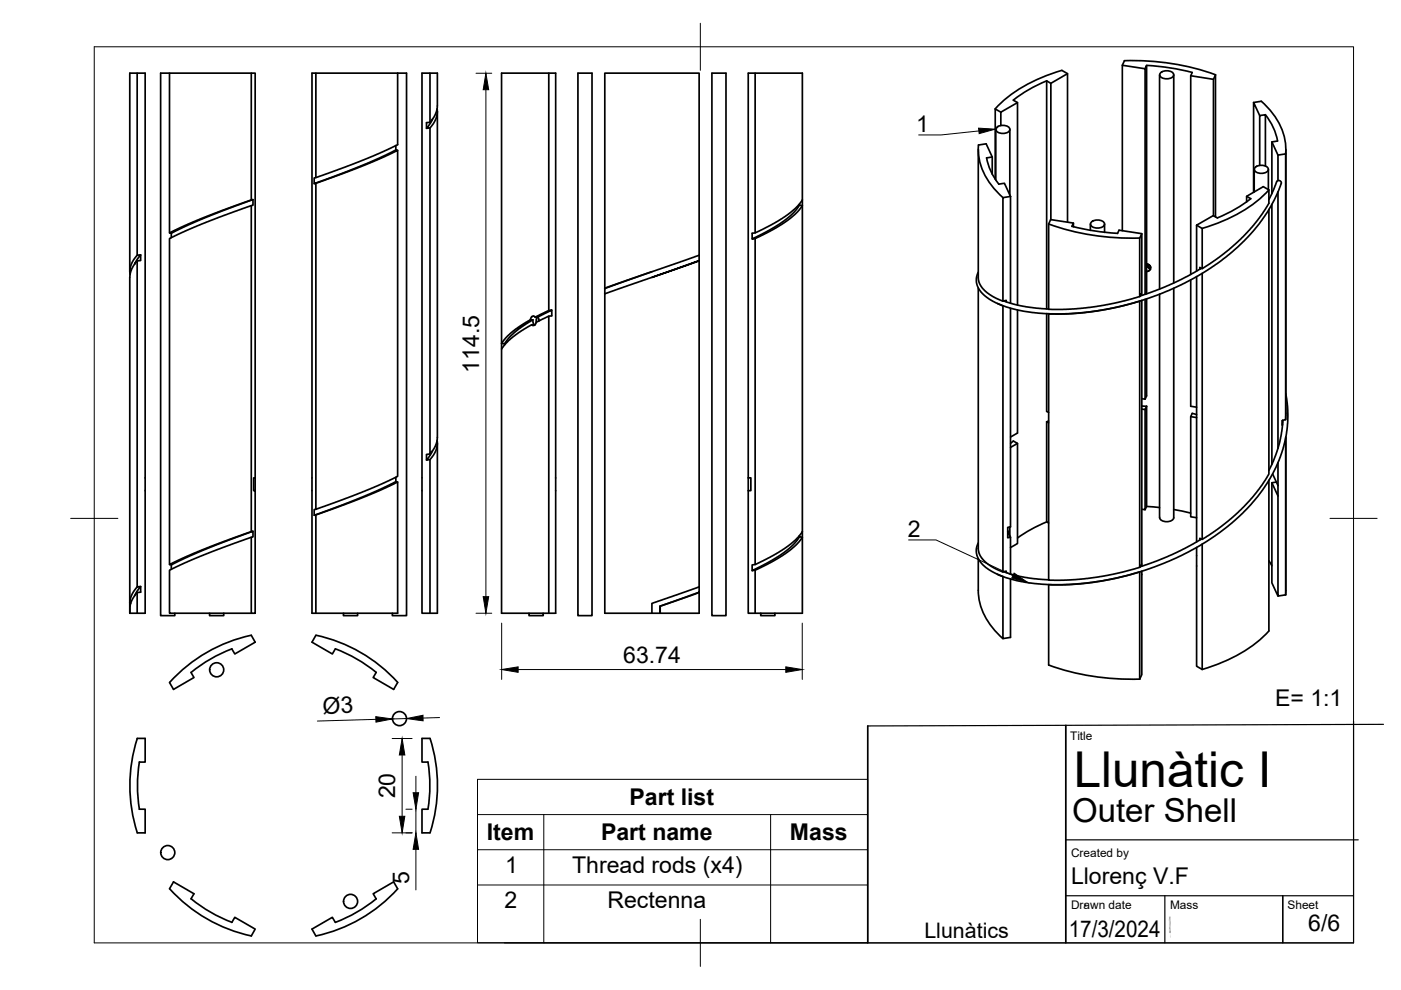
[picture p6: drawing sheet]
<svg xmlns="http://www.w3.org/2000/svg" width="297mm" height="210mm" viewBox="0 0 297 210" stroke-linecap="round" stroke-linejoin="round" font-family="sans-serif">
<!-- layer: Visible -->
<g fill="none" stroke="#000" stroke-width=".36">
<path d="M29.1 15.5v38.6M35.9 15.5h-1.8v115h3v-.5M53.3 15.5h.8v85.8h-.3v2.7h.3v26h-.8v-16.1l.3-.1v-1.2l-.3 .1v-69.1l.3-.1v-1.2l-.3 .1zM53.3 15.5h-17.4v33.9M67 15.5h17.3M84.3 15.5v15.2l-7.2 3.2-10.5 3.8v1.2h.4M84.3 15.5h1.9v115h-3v-.5M91.2 15.5h-1.7v114.5h3.2v-36M116.4 15.5v50.3M122.5 15.5h3v115h-3zM150.9 15.5h3v115h-3zM160.1 15.5h10v28.1l-1.5 1.9-2.1 1.6-2.8 1.7-3.6 1.8v69.1l3.9-2 2.7-1.7 1.9-1.5 1.5-1.8"/>
<path d="M221.9 17.1a29.4 29.4 0 0 0-7 4.1M222.8 17.7l3.5-2.1v31.5M225.1 14.9a30.7 30.7 0 0 0-14.1 8.2M225.1 14.9l1.2 .7M238 13.8l.4-.9a51.9 51.9 0 0 1 19.3 3M242.8 14.6l.3-.7v43.7M243.1 13.9l2 .1a45.6 45.6 0 0 1 7.7 1.4l-.3 .7v42.1M245.9 15.9v45.4M246 15.5a1.95 1.95 0 0 1 2.8 .2 1.29 1.29 0 0 1-1.7 1 1.14 1.14 0 0 1-1.2-1zM248.9 15.9v44.1M252.5 16.1l4.8 .7v28.9M257.7 15.9l-.4 .9"/>
<path d="M257.7 15.9v30.1M67 37.6v-22.1h-.9v114.5h18.2v-27.8l-.4-.1v-.9M67 38.9l10.5-4 6.8-3v69.1l-6.9 3.1-10.4 3.9zM83.9 30.9v.9l.4 .1M83.9 31.8l-6.2 2.9-11.1 4.2M91.2 25.9v-10.4h1.5v7.5l-.4 1.2-.6 1.1-.5 .6-.8 .1v1.2M91.7 25.3l-1.3 1.9 .8-.1M92.7 23v1.2l-.3 1-1.2 1.9v69.2l1.1-1.7 .4-1.8v-69.2M207.4 31.7v27.6l.5 1.2 .9 1.2 1.7 1.2 2.1 1M209.2 33.5a12.6 12.6 0 0 0 2.6 5.5M210.4 36.9v-3.6l-1.3-2.8-1.6 .2a13.3 13.3 0 0 0 5.1 11.2M210.4 33.3l-1.2 .2"/>
<path d="M211.1 27.4v10.8M211.3 27.1a1.95 1.95 0 0 1 2.8 .2 1.29 1.29 0 0 1-1.7 1 1.14 1.14 0 0 1-1.2-1zM211.8 39l1.2-.1 1.2 2.7M212.2 26.6v-2.8l3.5-2v42.9M212.2 23.8l-1.2-.7v14.9M214.1 27.4v13.9M214.8 21.2l.9 .6M265.8 21.7l1.6-.2a13.6 13.6 0 0 1 5.2 11.1M265.9 35.9v4.8M266.1 35.5a1.95 1.95 0 0 1 2.8 .3 1.29 1.29 0 0 1-1.7 .9 1.14 1.14 0 0 1-1.2-.9zM267.1 35.1v-10.6l1.2-.2v10.9M267.1 24.5l-1.3-2.8v19.1"/>
<path d="M268.3 24.3a12.6 12.6 0 0 1 2.6 5.6l-1.2 .2v10.9M268.9 35.9v4.3M269.7 30.1l1.3 2.8M271 32.9v5.4M272.6 32.6l-1.6 .3M272.6 31.7v57.3M27.5 57.6v-42.1h3.3v114.5h-3.2M28.6 56l1.2-2v1.2l-.7 .1-.8 1.1-.6 1.3-.2 1.1v69.1l.3-1.6 1.3-1.9M29.1 55.3v69.1M29.8 54a.98 .98 0 0 0-1 .5l-.7 .9-.5 1.2v1.6M53.3 43.6l-10.6 3.9-6.8 3.1v69.1l7-3.1 10.4-3.9M53.3 42.4l-11 4.1-6.4 2.9 .4 .1"/>
<path d="M53.6 42.3l-8.2 3.1-5.4 2.3-3.7 1.8v.9M138.2 58.8l10-3.6-20 7.1M138.2 57.6l-10 3.6v1.1M148.2 54.1l-20 7.1M148.2 54.1v-38.6h-20v45.6M148.2 54.1v1.1M148.2 55.3v69.1M160.1 49.4v-33.9h-1.5v88.5M169.5 43.3v.2l.6 .1v69.1M169.5 43.5l-1.1 1.5-1.8 1.5-3.5 2.3-3.6 1.8h.6M170.1 42.4l-1.3 1.6-3 2.3-4.4 2.5-1.3 .6-.6 .1v1.1M214.2 41.6l-1.6 .3v22l.7-.2v.3"/>
<path d="M214.2 41.6v22.7M222.3 47.5a51.9 51.9 0 0 0 19.3 3M222.8 46.6l-.5 .9v18.1l5.4-.1 4.8-.5 4.4-.9 4.7-1.2M222.8 46.6l4.8 .7M222.8 46.6v-28.9l-.9-.5v48.3M227.3 48l.3-.7v.8M227.3 48l4.7 1 4.9 .5M231.2 47.5v1.3M231.4 47.1a1.95 1.95 0 0 1 2.8 .3 1.29 1.29 0 0 1-1.7 .9 1.14 1.14 0 0 1-1.3-.9zM234.2 47.5v1.8M236.9 49.5l.4-.7 4.8 .7v13.1M238 48.9v-35.1l4.8 .8v47.8"/>
<path d="M242.1 49.5l-.5 1v12.4l.2-.5v.3M243.1 56.2h.5M243.1 56.4l.8 .3M243.1 55.9l.5 .2 .4 .6-.2 .5-.7 .4M243.1 57.6v4.7M243.5 56.6h-.4M243.7 56.6l-.1 .3 .4-.3M252.5 59.3v26.8l1.2 .2M253.7 47.7l1.2 .7v8.6M253.7 47.7v9.8M253.7 58.6v56.3M254.7 56.9l-3.1 1.7-3 1.5-2.9 1.3-4 1.4"/>
<path d="M264.3 42.8v-1.2l3.5-2 1.2 .7v2.8l-1.4 2.2-2.2 2.9-2.3 2.5-2.6 2.3-2.6 2-2.9 1.9-.1 .1-.5-.3v.4M264.3 41.6l.9 .5a28.9 28.9 0 0 1-7.1 4.1l-.9-.5-3.5 2M269 42.3l1.5-3.3a.58 .58 0 0 1 .5-.7 .58 .58 0 0 1 .7 .6l-1.5 3.5-2.6 4.2-3.1 3.7-3 2.9-3.4 2.7-4.8 3-5.4 2.7-4.2 1.6-6.2 1.8-4.9 .9-4.4 .5-5.5 .1-5.8-.5-3.5-.9-3.5-1.6-1.1-.8-1-1a3.5 3.5 0 0 1-.4-4M269 44.4v56.1l-2.6 3.9-3.3 3.7-4.1 3.5-4.1 2.8v-56.5M269 40.3a30 30 0 0 1-14.1 8.1M269.7 43.3v55.1M271 40.7v54.3M107 72.9v.2M112.5 67.8l-3.7 2.4-1.3 1.1-1.2 1.5a.69 .69 0 0 0 1-.5l2-2 3.7-2.5M112.7 68.8l-2 1.3-2.1 1.4-1.3 1.2-1 1.3v56h11.5v-114.5h-11.5v58.5M113.5 67.2l2.9-1.4h.6l-3 1.4M113.7 68.3l2.7-1.3v63"/>
<path d="M113.9 67.2l-.2 .6v.5M114.2 67.7v.4M114.3 68l-.3-.8h-.5l-.4-.2-.3 .1-.3 .7h.5v.5l.3 .5-.6 .1 .3 .1h.3l.4-.7M117 65.8v1.2h-.6M128.2 62.3v67.7h11.7M207.4 61v55.5l.5 1.4 1.1 1.3 1.4 1 2.2 1.1M211.5 64.4l1.2 .4-.1 56.5 .7-.2v.3M212.8 63.8l2.5 .8 2.2 .4 4.8 .5M214.2 65.4v46.3l-.5 .1v2.2l.5-.1-.5-1.3M215.7 65.7v26.1l-1.5 .9M221.9 66.5v20.7l.4 .3M222.3 66.6l4.8-.1 5.4-.6 4.2-.7 4.9-1.3v56.4l-4.4 1.2-4.7 .9-4.7 .5-5.5 .1z"/>
<path d="M222.4 66.5l-.1 .1M241.7 63.8l-.1 .1M242.1 63.7v56.4M242.8 63.5v21.1M243.1 63.4v20.5l-.3 .7-.7-.1M245.9 62.4v47.4M248.9 61.1v48.7a1.73 1.73 0 0 1-3 0M91.2 96.3h-.8v1.2M91.2 97.5v32.5M92.7 93.4l-.1 1.6-.5 1.1-.6 1a.98 .98 0 0 1-1.1 .4l1.3-1.9M214.3 94l.5-.5 .9 .5-1.5 .9M215.7 94v21.2l-1.5 .9"/>
<path d="M221.9 89.4v21.3l.4 .2M221.9 89.4l.4 .3M222.3 89.3l-.4 .1M242.1 86.7l.7 .1 .3-.7v21.3l-.3 .7M242.1 86.1h1M242.8 86.8v21.3l-.7-.1M252.5 88.3v21.3l1.2 .2M252.8 87.6l.9 .3M252.8 87.6l-.3 .7 1.2 .2M271 98.1v7M271.9 89.1v1M272 89.1l-.2 2.4-.6 2.8-1.2 3.5-1 1.9"/>
<path d="M272.6 83.5a26.9 26.9 0 0 1-6.8 22.8 52.8 52.8 0 0 1-26.8 15.7l-5.3 1.1-3.4 .5-3.7 .3-3.6 .1-3.6-.3-3.6-.5-2.7-.8-2.6-1.1a5.7 5.7 0 0 1-3.5-4.1l.1-1.2 .3-.9M272.6 87.6v1.4l-.7 .2v.9M272.6 92.6v33.5l-1.6 .3M35.9 119.7l.4 .1M53.3 113.9l-11 4.1-6.4 2.9v9.1h17.4M53.6 112.6l-7.5 2.8-6.8 2.9-3 1.5v.9M54.1 101.3v2.7M67 108h-.4v1.3l.4-.1v20.8M83.9 102.1l-7 3.3-10.3 3.9M84.3 102.2l-6.5 2.9-10.8 4.1M158.6 101.3h.6v2.7h-.6M158.6 104v26h11.5v-16.1l-.6-.1v-.2"/>
<path d="M160.1 119.7l-.6 .1v1.2M169.5 113.8l-1.3 1.7-2 1.7-3.1 1.9-3.6 1.9 .6-.1M170.1 112.7v1.2l-.2 .3-.8 1-1.4 1.3-3.1 2.1-4.5 2.3v9.1M207.4 118.4v6.8a13.7 13.7 0 0 0 5.2 10.2M214.1 111.7v1.9M214.2 113.9v7.8M221.9 110.7a30.2 30.2 0 0 0-6.2 3.4M243.1 107.4l2.7 .2M248.8 108l3.6 .8M253.7 116.1v25.2l1.2 .6M254.7 114.3l-3.1 1.7-3.2 1.6-3.3 1.4-3.4 1.2M254.9 114.4l-.5-.3v.4"/>
<path d="M254.9 115.4v26.5M269 101.8v32a30 30 0 0 1-14.1 8.1M269 118.9l.7 1M269.7 102.4v21.2l1.3 2.8v-21.3M269.8 100.5l1.2 2.4M270.6 102.2l-.9 .2 1.3 2.7M29.1 124.4l.7-.1-1.2 2M29.1 125.6v4.4M29.8 124.3v1.3a1.53 1.53 0 0 0-1.4 .8l-.7 1.5-.2 2.1v-2.1h.2M44.4 130v.5h3v-.5M49.1 137.6l.7 1.1 4.3-2.5-.8-1.5a32.5 32.5 0 0 0-17.3 10M49.2 137.6a31.6 31.6 0 0 0-8.7 5l.6 1.1-4.3 2.5-.9-1.5"/>
<path d="M67 134.7l-.9 1.5 4.4 2.5 .6-1.1M67 134.7a32.3 32.3 0 0 1 17.3 10l-.8 1.5-4.4-2.5 .7-1.1a30.6 30.6 0 0 0-8.7-5M72.8 130v.5h3v-.5M112.2 130v.5h3v-.5M139.9 128.5l.1 1.5zM148.2 125.6v4.4h-8.2M148.2 124.4l-10 3.5v2.1M148.2 124.4v1.2l-8.3 2.9M148.2 125.6l-8.2 2.9M161.3 130v.5h3v-.5M211.5 121.7l1.1 .6v13.1l1.6-.3v-12.3M212.8 121.2l1.9 .6 2.5 .6 5.1 .5"/>
<path d="M222.3 123.9v17.1M241.6 121.3l-4.6 1.2-4.9 .9-5.6 .6h-4.2M241.8 120.1v-.3l-.2 .5M242.1 121.1v21.9l-.5 1 .1-22.8M272.6 125.2v.9M222.3 141a51.9 51.9 0 0 0 19.3 3M29.5 171.6h1.3v5h-1.7M29.5 161.6h1.3v-5h-1.7a32.9 32.9 0 0 0 0 20M29.6 161.6a31 31 0 0 0 0 10M91.2 176.6a32.5 32.5 0 0 0 0-20h-1.7v5h1.2a30.3 30.3 0 0 1 0 10h-1.2v5h1.7M35.9 188.4l.9-1.4 4.3 2.5-.6 1.1a31 31 0 0 0 8.7 5M36 188.4a32.7 32.7 0 0 0 17.3 10.1l.8-1.5-4.3-2.5-.7 1.1"/>
<path d="M71.1 195.6l-.6-1.1-4.4 2.5 .9 1.5M71.1 195.6a31.2 31.2 0 0 0 8.7-5l-.7-1.1 4.4-2.5 .8 1.4a32.5 32.5 0 0 1-17.3 10"/>
<circle cx="45.9" cy="142" r="1.49"/>
<circle cx="84.7" cy="152.4" r="1.49"/>
<circle cx="35.6" cy="180.8" r="1.49"/>
<circle cx="74.3" cy="191.1" r="1.49"/>
</g>
<!-- layer: BORDER -->
<path d="M20 9.9h267v190h-267zM148.5 4.9v10M15 109.9h10M282 109.9h10M148.5 194.9v10" fill="none" stroke="#000" stroke-width=".21"/>
<!-- layer: TITLEBLOCK -->
<path d="M287 152.9v47h-180M293.3 153.6l-109.3 .3M226 178.1h62M226 189.9h61M247 189.9v10M272 189.9v10" fill="none" stroke="#000" stroke-width=".25"/>
<path d="M184 153.9v46M226 153.8v46.1" fill="none" stroke="#000" stroke-width=".36"/>
<circle cx="230" cy="191.9" r=".18" fill="#000"/>
<!-- layer: Custom Tables -->
<path d="M101.2 165.2h82.8v34.7h-82.8zM101.2 172.7h82.8M115.3 172.7v27.2M163.4 172.7v27.2M101.2 180.2h82.8M101.2 187.6h82.8" fill="none" stroke="#000" stroke-width=".21"/>
<!-- layer: Leaders -->
<path d="M207.5 27.2l3.5 .2-3.4 .9zM215 121.5l2.9 2-3.4-.9z" fill="#000" stroke="#000" stroke-width=".21"/>
<path d="M207.5 27.8l-7.9 .8h-4.8M192.6 114.5h5.9l16.3 7.5" fill="none" stroke="#000" stroke-width=".21"/>
<!-- layer: FD_Dimensions -->
<g fill="none" stroke="#000" stroke-width=".21">
<path d="M100.9 15.5h3.4M103 19v107.5M100.9 130h3.4M106.4 132.1v12M170.1 132.1v12M79.7 152.5l-12.4 .4M83.1 156.6h4.3M86.2 152.4h-3M93.2 152.1l-3.5 .1M109.9 142h56.7M83.1 176.6h4.3M85.3 160.1v13"/>
<path d="M86.1 171.6h1.3M88.2 164.6v3.5M88.2 171.6v5M88.2 180.1v8.6"/>
</g>
<path d="M103 15.5l.6 3.5h-1.2zM102.4 126.5h1.2l-.6 3.5zM79.7 151.9l3.5 .5-3.5 .7zM86.2 152.4l3.5-.7v1.1zM106.4 142l3.5-.6v1.2zM166.6 141.4l3.5 .6-3.5 .6zM85.3 156.6l.5 3.5h-1.1zM84.7 173.1h1.1l-.5 3.5zM87.6 168.1h1.2l-.6 3.5zM88.2 176.6l.6 3.5h-1.2z" fill="#000" stroke="#000" stroke-width=".21"/>
<text font-size="10.5" x="227.6" y="166.8">Llunàtic I</text>
<text font-size="7" x="227.3" y="174.4">Outer Shell</text>
<g font-size="4.9">
<text x="194.2" y="27.9">1</text>
<text x="101.6" y="79.1" transform="rotate(-90 101.6 79.1)">114.5</text>
<text x="192.5" y="113.8">2</text>
<text x="132.1" y="140.5">63.74</text>
<text x="270.3" y="149.7">E= 1:1</text>
<text x="68.5" y="151.3" transform="rotate(-2 68.5 151.3)">Ø3</text>
<text x="83.8" y="169.3" transform="rotate(-90 83.8 169.3)">20</text>
<text x="133.5" y="170.7">Part list</text>
<text x="103.2" y="178.2">Item</text>
<text x="127.4" y="178.2">Part name</text>
<text x="167.5" y="178.2">Mass</text>
<text x="107.1" y="185.1">1</text>
<text x="121.3" y="185.1">Thread rods (x4)</text>
<text x="86.7" y="187.5" transform="rotate(-90 86.7 187.5)">5</text>
<text x="227.1" y="187.5">Llorenç V.F</text>
<text x="107" y="192.5">2</text>
<text x="128.8" y="192.5">Rectenna</text>
<text x="247.9" y="197.8">143.728 g</text>
<text x="277.4" y="197.5">6/6</text>
<text x="226.6" y="198.6">17/3/2024</text>
</g>
<text font-size="4.5" x="196" y="198.8">Llunàtics</text>
<g font-size="2.5">
<text x="226.9" y="156.8">Title</text>
<text x="227.1" y="181.8">Created by</text>
<text x="227.1" y="192.7">Drawn date</text>
<text x="248.1" y="192.7">Mass</text>
<text x="273" y="192.7">Sheet</text>
</g>
</svg>
